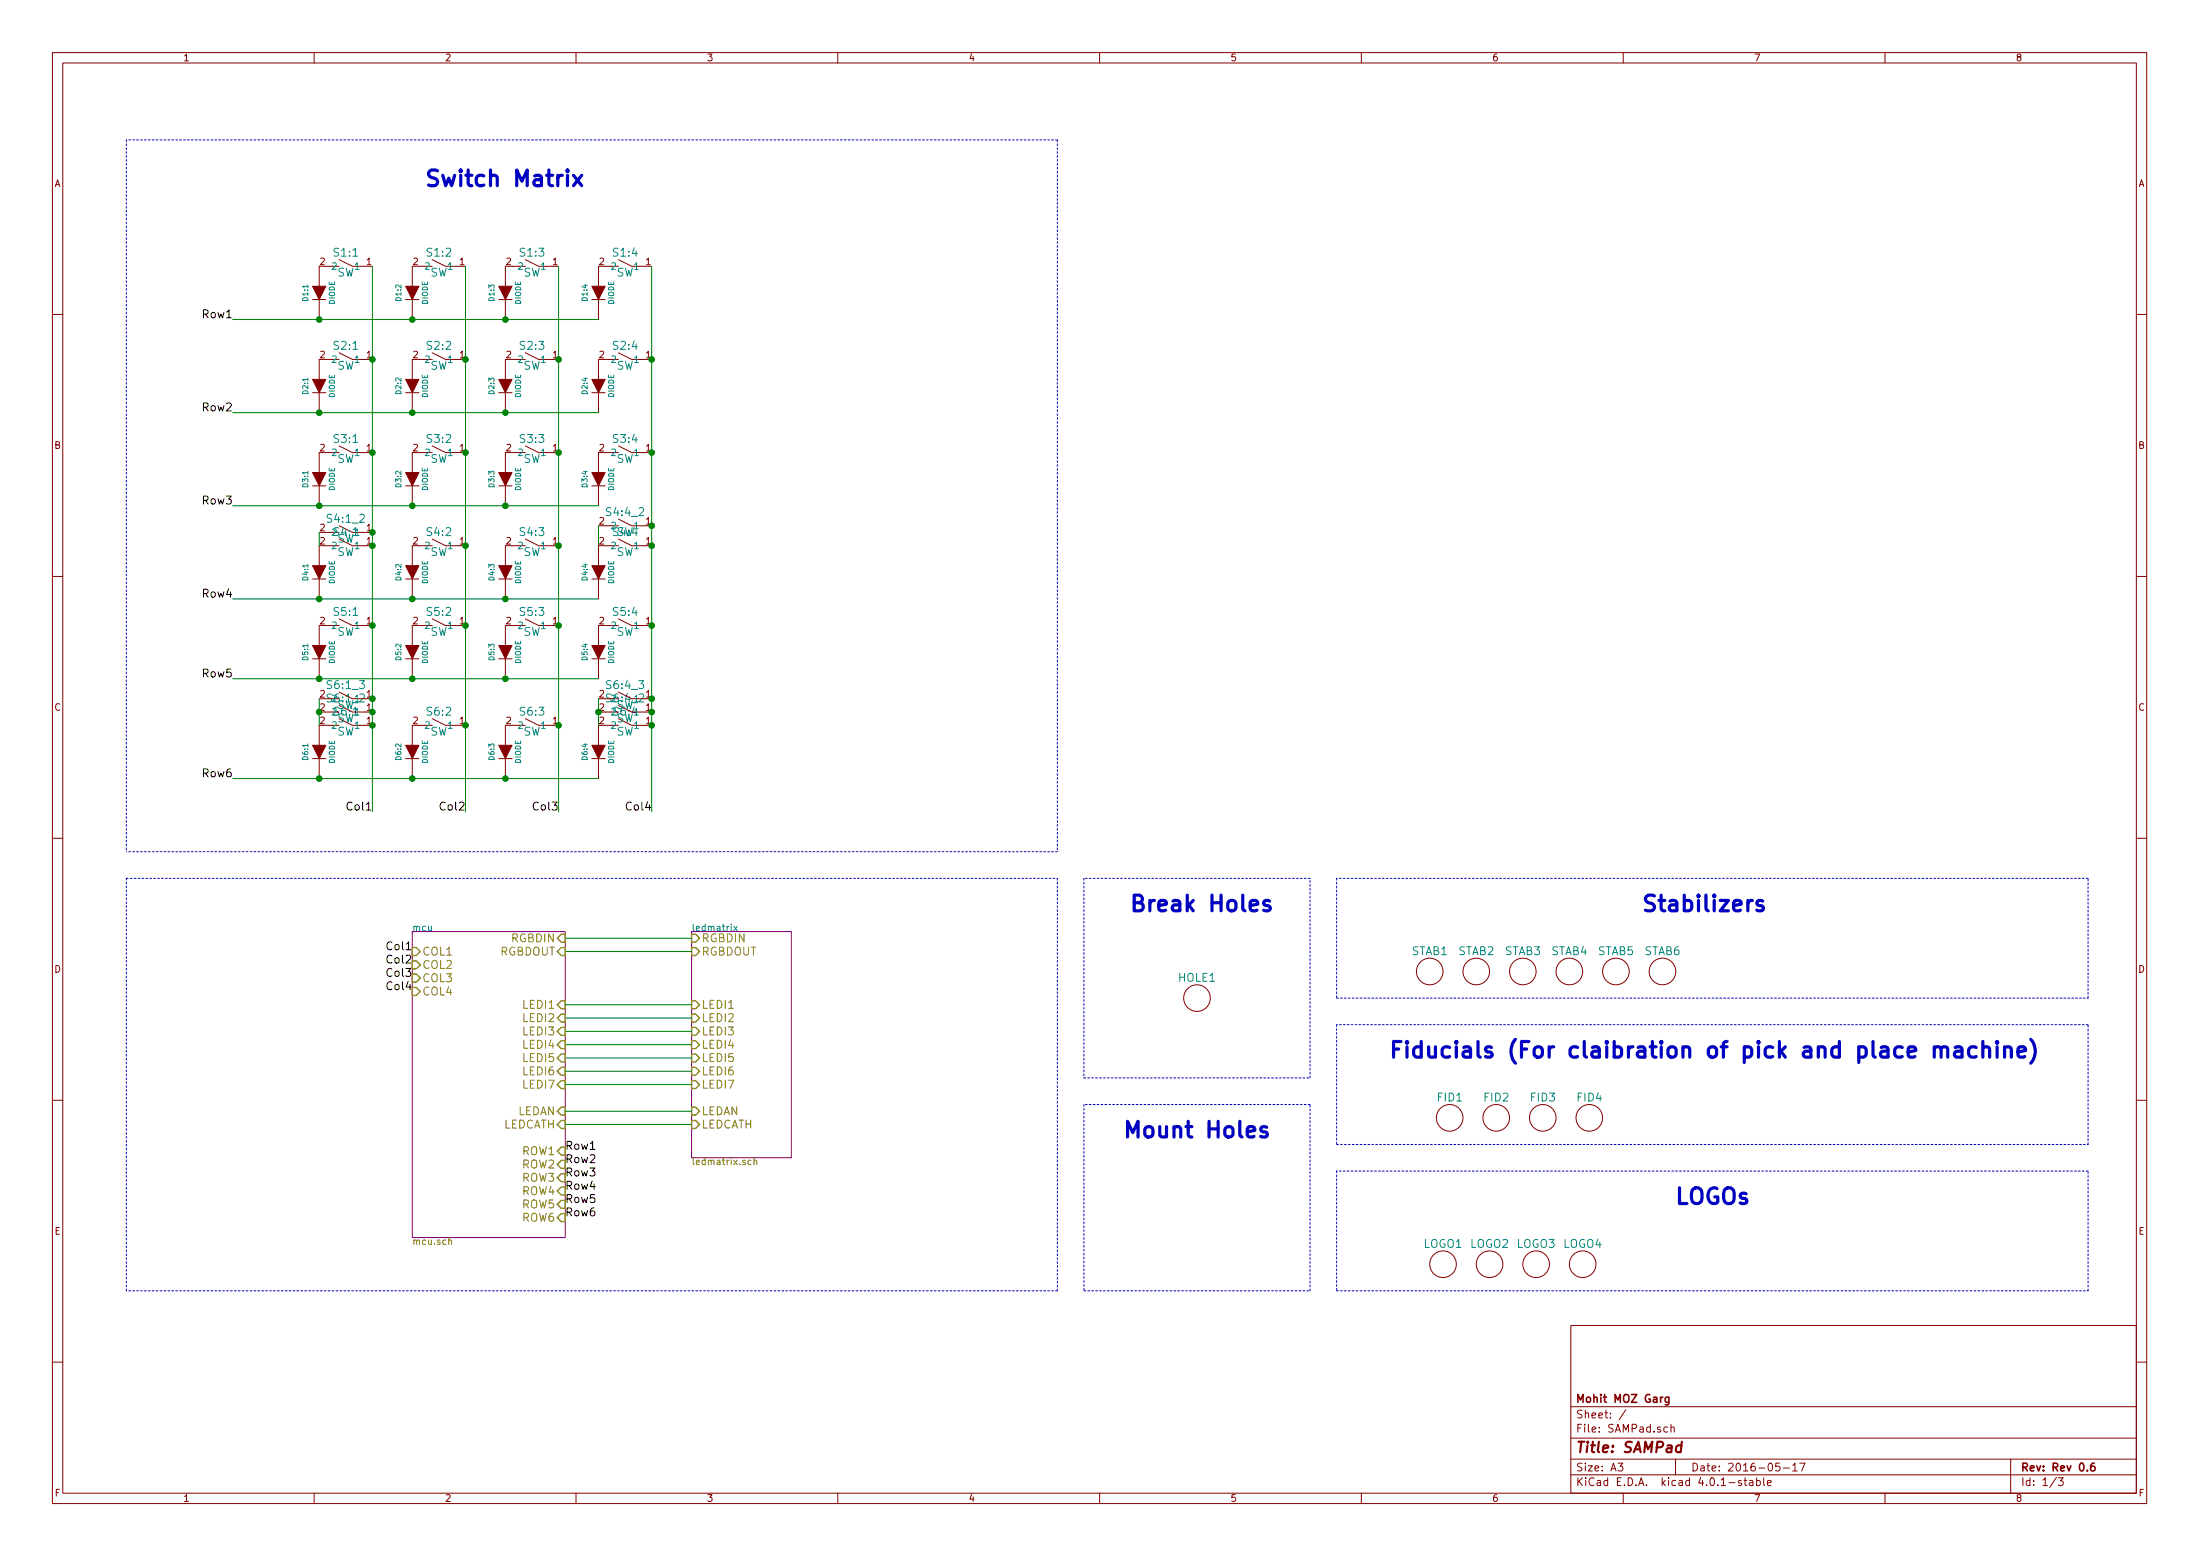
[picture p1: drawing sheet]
EESchema Schematic File Version 2
LIBS:SAMPad
LIBS:SAMPad-cache
EELAYER 25 0
EELAYER END
$Descr A3 16535 11693
encoding utf-8
Sheet 1 3
Title "SAMPad"
Date "2016-05-17"
Rev "Rev 0.6"
Comp "Mohit MOZ Garg"
Comment1 ""
Comment2 ""
Comment3 ""
Comment4 ""
$EndDescr
$Comp
L MISC HOLE1
U 1 1
P 9000 7500
F 0 "HOLE1" H 9000 7650 60  0000 C CNN
F 1 "MISC" H 9000 7350 60  0001 C CNN
F 2 "prettylib:FID" H 9000 7500 60  0001 C CNN
F 3 "" H 9000 7500 60  0000 C CNN
	1    9000 7500
	1    0    0    -1  
$EndComp
$Comp
L MISC STAB6
U 1 1
P 12500 7300
F 0 "STAB6" H 12500 7450 60  0000 C CNN
F 1 "MISC" H 12500 7150 60  0001 C CNN
F 2 "prettylib:MX_200" H 12500 7300 60  0001 C CNN
F 3 "" H 12500 7300 60  0000 C CNN
	1    12500 7300
	1    0    0    -1  
$EndComp
$Comp
L MISC STAB1
U 1 1
P 10750 7300
F 0 "STAB1" H 10750 7450 60  0000 C CNN
F 1 "MISC" H 10750 7150 60  0001 C CNN
F 2 "prettylib:MX_200" H 10750 7300 60  0001 C CNN
F 3 "" H 10750 7300 60  0000 C CNN
	1    10750 7300
	1    0    0    -1  
$EndComp
$Comp
L MISC STAB2
U 1 1
P 11100 7300
F 0 "STAB2" H 11100 7450 60  0000 C CNN
F 1 "MISC" H 11100 7150 60  0001 C CNN
F 2 "prettylib:MX_200" H 11100 7300 60  0001 C CNN
F 3 "" H 11100 7300 60  0000 C CNN
	1    11100 7300
	1    0    0    -1  
$EndComp
$Comp
L MISC STAB4
U 1 1
P 11800 7300
F 0 "STAB4" H 11800 7450 60  0000 C CNN
F 1 "MISC" H 11800 7150 60  0001 C CNN
F 2 "prettylib:MX_200" H 11800 7300 60  0001 C CNN
F 3 "" H 11800 7300 60  0000 C CNN
	1    11800 7300
	1    0    0    -1  
$EndComp
$Comp
L MISC STAB3
U 1 1
P 11450 7300
F 0 "STAB3" H 11450 7450 60  0000 C CNN
F 1 "MISC" H 11450 7150 60  0001 C CNN
F 2 "prettylib:MX_200" H 11450 7300 60  0001 C CNN
F 3 "" H 11450 7300 60  0000 C CNN
	1    11450 7300
	1    0    0    -1  
$EndComp
$Comp
L MISC STAB5
U 1 1
P 12150 7300
F 0 "STAB5" H 12150 7450 60  0000 C CNN
F 1 "MISC" H 12150 7150 60  0001 C CNN
F 2 "prettylib:MX_200" H 12150 7300 60  0001 C CNN
F 3 "" H 12150 7300 60  0000 C CNN
	1    12150 7300
	1    0    0    -1  
$EndComp
$Comp
L MISC FID1
U 1 1
P 10900 8400
F 0 "FID1" H 10900 8550 60  0000 C CNN
F 1 "MISC" H 10900 8250 60  0001 C CNN
F 2 "prettylib:FID" H 10900 8400 60  0001 C CNN
F 3 "" H 10900 8400 60  0000 C CNN
	1    10900 8400
	1    0    0    -1  
$EndComp
$Comp
L MISC FID2
U 1 1
P 11250 8400
F 0 "FID2" H 11250 8550 60  0000 C CNN
F 1 "MISC" H 11250 8250 60  0001 C CNN
F 2 "prettylib:FID" H 11250 8400 60  0001 C CNN
F 3 "" H 11250 8400 60  0000 C CNN
	1    11250 8400
	1    0    0    -1  
$EndComp
$Comp
L MISC FID3
U 1 1
P 11600 8400
F 0 "FID3" H 11600 8550 60  0000 C CNN
F 1 "MISC" H 11600 8250 60  0001 C CNN
F 2 "prettylib:FID" H 11600 8400 60  0001 C CNN
F 3 "" H 11600 8400 60  0000 C CNN
	1    11600 8400
	1    0    0    -1  
$EndComp
$Comp
L MISC FID4
U 1 1
P 11950 8400
F 0 "FID4" H 11950 8550 60  0000 C CNN
F 1 "MISC" H 11950 8250 60  0001 C CNN
F 2 "prettylib:FID" H 11950 8400 60  0001 C CNN
F 3 "" H 11950 8400 60  0000 C CNN
	1    11950 8400
	1    0    0    -1  
$EndComp
$Comp
L MISC LOGO1
U 1 1
P 10850 9500
F 0 "LOGO1" H 10850 9650 60  0000 C CNN
F 1 "MISC" H 10850 9350 60  0001 C CNN
F 2 "prettylib:SAMPad-Logo" H 10850 9500 60  0001 C CNN
F 3 "" H 10850 9500 60  0000 C CNN
	1    10850 9500
	1    0    0    -1  
$EndComp
$Comp
L MISC LOGO2
U 1 1
P 11200 9500
F 0 "LOGO2" H 11200 9650 60  0000 C CNN
F 1 "MISC" H 11200 9350 60  0001 C CNN
F 2 "prettylib:SAMPad-Logo" H 11200 9500 60  0001 C CNN
F 3 "" H 11200 9500 60  0000 C CNN
	1    11200 9500
	1    0    0    -1  
$EndComp
$Comp
L MISC LOGO3
U 1 1
P 11550 9500
F 0 "LOGO3" H 11550 9650 60  0000 C CNN
F 1 "MISC" H 11550 9350 60  0001 C CNN
F 2 "prettylib:OSHW" H 11550 9500 60  0001 C CNN
F 3 "" H 11550 9500 60  0000 C CNN
	1    11550 9500
	1    0    0    -1  
$EndComp
$Comp
L MISC LOGO4
U 1 1
P 11900 9500
F 0 "LOGO4" H 11900 9650 60  0000 C CNN
F 1 "MISC" H 11900 9350 60  0001 C CNN
F 2 "prettylib:OSHW" H 11900 9500 60  0001 C CNN
F 3 "" H 11900 9500 60  0000 C CNN
	1    11900 9500
	1    0    0    -1  
$EndComp
$Comp
L SW S5:1
U 1 1
P 2600 4700
F 0 "S5:1" H 2600 4800 60  0000 C CNN
F 1 "SW" H 2600 4650 60  0000 C CNN
F 2 "prettylib:MXALPS2" H 2600 4700 60  0001 C CNN
F 3 "~" H 2600 4700 60  0000 C CNN
F 4 "MX Alps or compatible switch" H -1600 1900 60  0001 C CNN "Description"
	1    2600 4700
	-1   0    0    -1  
$EndComp
$Comp
L SW S4:1_2
U 1 1
P 2600 4000
F 0 "S4:1_2" H 2600 4100 60  0000 C CNN
F 1 "SW" H 2600 3950 60  0000 C CNN
F 2 "prettylib:MXALPS2" H 2600 4000 60  0001 C CNN
F 3 "~" H 2600 4000 60  0000 C CNN
F 4 "MX Alps or compatible switch" H -2000 2000 60  0001 C CNN "Description"
	1    2600 4000
	-1   0    0    -1  
$EndComp
Text Label 2800 6100 2    60   ~ 0
Col1
Text Label 3500 6100 2    60   ~ 0
Col2
Text Label 4200 6100 2    60   ~ 0
Col3
Text Label 4900 6100 2    60   ~ 0
Col4
Text Label 1750 5100 2    60   ~ 0
Row5
Text Label 1750 4500 2    60   ~ 0
Row4
Text Label 1750 3800 2    60   ~ 0
Row3
Text Label 1750 3100 2    60   ~ 0
Row2
Text Label 1750 2400 2    60   ~ 0
Row1
$Comp
L DIODE D5:1
U 1 1
P 2400 4900
F 0 "D5:1" H 2400 5000 40  0000 C CNN
F 1 "DIODE" H 2400 4800 40  0000 C CNN
F 2 "prettylib:SOD123-DIODE" H 2400 4900 60  0001 C CNN
F 3 "~" H 2400 4900 60  0000 C CNN
F 4 "1N4148 SOD123 DIODE" H -1800 1650 60  0001 C CNN "Description"
F 5 "1N4148W-FDICT-ND" H -1800 1650 60  0001 C CNN "Product"
F 6 "http://www.digikey.com/product-detail/en/1N4148W-7-F/1N4148W-FDICT-ND/815280" H -1800 1650 60  0001 C CNN "URL"
	1    2400 4900
	0    -1   1    0   
$EndComp
$Comp
L DIODE D5:2
U 1 1
P 3100 4900
F 0 "D5:2" H 3100 5000 40  0000 C CNN
F 1 "DIODE" H 3100 4800 40  0000 C CNN
F 2 "prettylib:SOD123-DIODE" H 3100 4900 60  0001 C CNN
F 3 "~" H 3100 4900 60  0000 C CNN
F 4 "1N4148 SOD123 DIODE" H -400 1650 60  0001 C CNN "Description"
F 5 "1N4148W-FDICT-ND" H -400 1650 60  0001 C CNN "Product"
F 6 "http://www.digikey.com/product-detail/en/1N4148W-7-F/1N4148W-FDICT-ND/815280" H -400 1650 60  0001 C CNN "URL"
	1    3100 4900
	0    -1   1    0   
$EndComp
$Comp
L SW S5:2
U 1 1
P 3300 4700
F 0 "S5:2" H 3300 4800 60  0000 C CNN
F 1 "SW" H 3300 4650 60  0000 C CNN
F 2 "prettylib:MXALPS2" H 3300 4700 60  0001 C CNN
F 3 "~" H 3300 4700 60  0000 C CNN
F 4 "MX Alps or compatible switch" H -200 1450 60  0001 C CNN "Description"
	1    3300 4700
	-1   0    0    -1  
$EndComp
$Comp
L DIODE D5:3
U 1 1
P 3800 4900
F 0 "D5:3" H 3800 5000 40  0000 C CNN
F 1 "DIODE" H 3800 4800 40  0000 C CNN
F 2 "prettylib:SOD123-DIODE" H 3800 4900 60  0001 C CNN
F 3 "~" H 3800 4900 60  0000 C CNN
F 4 "1N4148 SOD123 DIODE" H 1000 1650 60  0001 C CNN "Description"
F 5 "1N4148W-FDICT-ND" H 1000 1650 60  0001 C CNN "Product"
F 6 "http://www.digikey.com/product-detail/en/1N4148W-7-F/1N4148W-FDICT-ND/815280" H 1000 1650 60  0001 C CNN "URL"
	1    3800 4900
	0    -1   1    0   
$EndComp
$Comp
L SW S5:3
U 1 1
P 4000 4700
F 0 "S5:3" H 4000 4800 60  0000 C CNN
F 1 "SW" H 4000 4650 60  0000 C CNN
F 2 "prettylib:MXALPS2" H 4000 4700 60  0001 C CNN
F 3 "~" H 4000 4700 60  0000 C CNN
F 4 "MX Alps or compatible switch" H 1200 1450 60  0001 C CNN "Description"
	1    4000 4700
	-1   0    0    -1  
$EndComp
$Comp
L DIODE D5:4
U 1 1
P 4500 4900
F 0 "D5:4" H 4500 5000 40  0000 C CNN
F 1 "DIODE" H 4500 4800 40  0000 C CNN
F 2 "prettylib:SOD123-DIODE" H 4500 4900 60  0001 C CNN
F 3 "~" H 4500 4900 60  0000 C CNN
F 4 "1N4148 SOD123 DIODE" H 2400 1650 60  0001 C CNN "Description"
F 5 "1N4148W-FDICT-ND" H 2400 1650 60  0001 C CNN "Product"
F 6 "http://www.digikey.com/product-detail/en/1N4148W-7-F/1N4148W-FDICT-ND/815280" H 2400 1650 60  0001 C CNN "URL"
	1    4500 4900
	0    -1   1    0   
$EndComp
$Comp
L SW S5:4
U 1 1
P 4700 4700
F 0 "S5:4" H 4700 4800 60  0000 C CNN
F 1 "SW" H 4700 4650 60  0000 C CNN
F 2 "prettylib:MXALPS2" H 4700 4700 60  0001 C CNN
F 3 "~" H 4700 4700 60  0000 C CNN
F 4 "MX Alps or compatible switch" H 2600 1450 60  0001 C CNN "Description"
	1    4700 4700
	-1   0    0    -1  
$EndComp
$Comp
L DIODE D4:1
U 1 1
P 2400 4300
F 0 "D4:1" H 2400 4400 40  0000 C CNN
F 1 "DIODE" H 2400 4200 40  0000 C CNN
F 2 "prettylib:SOD123-DIODE" H 2400 4300 60  0001 C CNN
F 3 "~" H 2400 4300 60  0000 C CNN
F 4 "1N4148 SOD123 DIODE" H -1800 2200 60  0001 C CNN "Description"
F 5 "1N4148W-FDICT-ND" H -1800 2200 60  0001 C CNN "Product"
F 6 "http://www.digikey.com/product-detail/en/1N4148W-7-F/1N4148W-FDICT-ND/815280" H -1800 2200 60  0001 C CNN "URL"
	1    2400 4300
	0    -1   1    0   
$EndComp
$Comp
L SW S4:1
U 1 1
P 2600 4100
F 0 "S4:1" H 2600 4200 60  0000 C CNN
F 1 "SW" H 2600 4050 60  0000 C CNN
F 2 "prettylib:MXALPS2" H 2600 4100 60  0001 C CNN
F 3 "~" H 2600 4100 60  0000 C CNN
F 4 "MX Alps or compatible switch" H -1600 2000 60  0001 C CNN "Description"
	1    2600 4100
	-1   0    0    -1  
$EndComp
$Comp
L DIODE D4:2
U 1 1
P 3100 4300
F 0 "D4:2" H 3100 4400 40  0000 C CNN
F 1 "DIODE" H 3100 4200 40  0000 C CNN
F 2 "prettylib:SOD123-DIODE" H 3100 4300 60  0001 C CNN
F 3 "~" H 3100 4300 60  0000 C CNN
F 4 "1N4148 SOD123 DIODE" H -400 2200 60  0001 C CNN "Description"
F 5 "1N4148W-FDICT-ND" H -400 2200 60  0001 C CNN "Product"
F 6 "http://www.digikey.com/product-detail/en/1N4148W-7-F/1N4148W-FDICT-ND/815280" H -400 2200 60  0001 C CNN "URL"
	1    3100 4300
	0    -1   1    0   
$EndComp
$Comp
L SW S4:2
U 1 1
P 3300 4100
F 0 "S4:2" H 3300 4200 60  0000 C CNN
F 1 "SW" H 3300 4050 60  0000 C CNN
F 2 "prettylib:MXALPS2" H 3300 4100 60  0001 C CNN
F 3 "~" H 3300 4100 60  0000 C CNN
F 4 "MX Alps or compatible switch" H -200 2000 60  0001 C CNN "Description"
	1    3300 4100
	-1   0    0    -1  
$EndComp
$Comp
L DIODE D4:3
U 1 1
P 3800 4300
F 0 "D4:3" H 3800 4400 40  0000 C CNN
F 1 "DIODE" H 3800 4200 40  0000 C CNN
F 2 "prettylib:SOD123-DIODE" H 3800 4300 60  0001 C CNN
F 3 "~" H 3800 4300 60  0000 C CNN
F 4 "1N4148 SOD123 DIODE" H 1000 2200 60  0001 C CNN "Description"
F 5 "1N4148W-FDICT-ND" H 1000 2200 60  0001 C CNN "Product"
F 6 "http://www.digikey.com/product-detail/en/1N4148W-7-F/1N4148W-FDICT-ND/815280" H 1000 2200 60  0001 C CNN "URL"
	1    3800 4300
	0    -1   1    0   
$EndComp
$Comp
L SW S4:3
U 1 1
P 4000 4100
F 0 "S4:3" H 4000 4200 60  0000 C CNN
F 1 "SW" H 4000 4050 60  0000 C CNN
F 2 "prettylib:MXALPS2" H 4000 4100 60  0001 C CNN
F 3 "~" H 4000 4100 60  0000 C CNN
F 4 "MX Alps or compatible switch" H 1200 2000 60  0001 C CNN "Description"
	1    4000 4100
	-1   0    0    -1  
$EndComp
$Comp
L SW S4:4
U 1 1
P 4700 4100
F 0 "S4:4" H 4700 4200 60  0000 C CNN
F 1 "SW" H 4700 4050 60  0000 C CNN
F 2 "prettylib:MXALPS2" H 4700 4100 60  0001 C CNN
F 3 "~" H 4700 4100 60  0000 C CNN
F 4 "MX Alps or compatible switch" H 2600 2000 60  0001 C CNN "Description"
	1    4700 4100
	-1   0    0    -1  
$EndComp
$Comp
L DIODE D3:1
U 1 1
P 2400 3600
F 0 "D3:1" H 2400 3700 40  0000 C CNN
F 1 "DIODE" H 2400 3500 40  0000 C CNN
F 2 "prettylib:SOD123-DIODE" H 2400 3600 60  0001 C CNN
F 3 "~" H 2400 3600 60  0000 C CNN
F 4 "1N4148 SOD123 DIODE" H -1800 2200 60  0001 C CNN "Description"
F 5 "1N4148W-FDICT-ND" H -1800 2200 60  0001 C CNN "Product"
F 6 "http://www.digikey.com/product-detail/en/1N4148W-7-F/1N4148W-FDICT-ND/815280" H -1800 2200 60  0001 C CNN "URL"
	1    2400 3600
	0    -1   1    0   
$EndComp
$Comp
L SW S3:1
U 1 1
P 2600 3400
F 0 "S3:1" H 2600 3500 60  0000 C CNN
F 1 "SW" H 2600 3350 60  0000 C CNN
F 2 "prettylib:MXALPS2" H 2600 3400 60  0001 C CNN
F 3 "~" H 2600 3400 60  0000 C CNN
F 4 "MX Alps or compatible switch" H -1600 2000 60  0001 C CNN "Description"
	1    2600 3400
	-1   0    0    -1  
$EndComp
$Comp
L DIODE D3:2
U 1 1
P 3100 3600
F 0 "D3:2" H 3100 3700 40  0000 C CNN
F 1 "DIODE" H 3100 3500 40  0000 C CNN
F 2 "prettylib:SOD123-DIODE" H 3100 3600 60  0001 C CNN
F 3 "~" H 3100 3600 60  0000 C CNN
F 4 "1N4148 SOD123 DIODE" H -400 2200 60  0001 C CNN "Description"
F 5 "1N4148W-FDICT-ND" H -400 2200 60  0001 C CNN "Product"
F 6 "http://www.digikey.com/product-detail/en/1N4148W-7-F/1N4148W-FDICT-ND/815280" H -400 2200 60  0001 C CNN "URL"
	1    3100 3600
	0    -1   1    0   
$EndComp
$Comp
L SW S3:2
U 1 1
P 3300 3400
F 0 "S3:2" H 3300 3500 60  0000 C CNN
F 1 "SW" H 3300 3350 60  0000 C CNN
F 2 "prettylib:MXALPS2" H 3300 3400 60  0001 C CNN
F 3 "~" H 3300 3400 60  0000 C CNN
F 4 "MX Alps or compatible switch" H -200 2000 60  0001 C CNN "Description"
	1    3300 3400
	-1   0    0    -1  
$EndComp
$Comp
L DIODE D3:3
U 1 1
P 3800 3600
F 0 "D3:3" H 3800 3700 40  0000 C CNN
F 1 "DIODE" H 3800 3500 40  0000 C CNN
F 2 "prettylib:SOD123-DIODE" H 3800 3600 60  0001 C CNN
F 3 "~" H 3800 3600 60  0000 C CNN
F 4 "1N4148 SOD123 DIODE" H 1000 2200 60  0001 C CNN "Description"
F 5 "1N4148W-FDICT-ND" H 1000 2200 60  0001 C CNN "Product"
F 6 "http://www.digikey.com/product-detail/en/1N4148W-7-F/1N4148W-FDICT-ND/815280" H 1000 2200 60  0001 C CNN "URL"
	1    3800 3600
	0    -1   1    0   
$EndComp
$Comp
L SW S3:3
U 1 1
P 4000 3400
F 0 "S3:3" H 4000 3500 60  0000 C CNN
F 1 "SW" H 4000 3350 60  0000 C CNN
F 2 "prettylib:MXALPS2" H 4000 3400 60  0001 C CNN
F 3 "~" H 4000 3400 60  0000 C CNN
F 4 "MX Alps or compatible switch" H 1200 2000 60  0001 C CNN "Description"
	1    4000 3400
	-1   0    0    -1  
$EndComp
$Comp
L DIODE D3:4
U 1 1
P 4500 3600
F 0 "D3:4" H 4500 3700 40  0000 C CNN
F 1 "DIODE" H 4500 3500 40  0000 C CNN
F 2 "prettylib:SOD123-DIODE" H 4500 3600 60  0001 C CNN
F 3 "~" H 4500 3600 60  0000 C CNN
F 4 "1N4148 SOD123 DIODE" H 2400 2200 60  0001 C CNN "Description"
F 5 "1N4148W-FDICT-ND" H 2400 2200 60  0001 C CNN "Product"
F 6 "http://www.digikey.com/product-detail/en/1N4148W-7-F/1N4148W-FDICT-ND/815280" H 2400 2200 60  0001 C CNN "URL"
	1    4500 3600
	0    -1   1    0   
$EndComp
$Comp
L SW S3:4
U 1 1
P 4700 3400
F 0 "S3:4" H 4700 3500 60  0000 C CNN
F 1 "SW" H 4700 3350 60  0000 C CNN
F 2 "prettylib:MXALPS2" H 4700 3400 60  0001 C CNN
F 3 "~" H 4700 3400 60  0000 C CNN
F 4 "MX Alps or compatible switch" H 2600 2000 60  0001 C CNN "Description"
	1    4700 3400
	-1   0    0    -1  
$EndComp
$Comp
L DIODE D2:1
U 1 1
P 2400 2900
F 0 "D2:1" H 2400 3000 40  0000 C CNN
F 1 "DIODE" H 2400 2800 40  0000 C CNN
F 2 "prettylib:SOD123-DIODE" H 2400 2900 60  0001 C CNN
F 3 "~" H 2400 2900 60  0000 C CNN
F 4 "1N4148 SOD123 DIODE" H -1800 2200 60  0001 C CNN "Description"
F 5 "1N4148W-FDICT-ND" H -1800 2200 60  0001 C CNN "Product"
F 6 "http://www.digikey.com/product-detail/en/1N4148W-7-F/1N4148W-FDICT-ND/815280" H -1800 2200 60  0001 C CNN "URL"
	1    2400 2900
	0    -1   1    0   
$EndComp
$Comp
L SW S2:1
U 1 1
P 2600 2700
F 0 "S2:1" H 2600 2800 60  0000 C CNN
F 1 "SW" H 2600 2650 60  0000 C CNN
F 2 "prettylib:MXALPS2" H 2600 2700 60  0001 C CNN
F 3 "~" H 2600 2700 60  0000 C CNN
F 4 "MX Alps or compatible switch" H -1600 2000 60  0001 C CNN "Description"
	1    2600 2700
	-1   0    0    -1  
$EndComp
$Comp
L DIODE D2:2
U 1 1
P 3100 2900
F 0 "D2:2" H 3100 3000 40  0000 C CNN
F 1 "DIODE" H 3100 2800 40  0000 C CNN
F 2 "prettylib:SOD123-DIODE" H 3100 2900 60  0001 C CNN
F 3 "~" H 3100 2900 60  0000 C CNN
F 4 "1N4148 SOD123 DIODE" H -400 2200 60  0001 C CNN "Description"
F 5 "1N4148W-FDICT-ND" H -400 2200 60  0001 C CNN "Product"
F 6 "http://www.digikey.com/product-detail/en/1N4148W-7-F/1N4148W-FDICT-ND/815280" H -400 2200 60  0001 C CNN "URL"
	1    3100 2900
	0    -1   1    0   
$EndComp
$Comp
L SW S2:2
U 1 1
P 3300 2700
F 0 "S2:2" H 3300 2800 60  0000 C CNN
F 1 "SW" H 3300 2650 60  0000 C CNN
F 2 "prettylib:MXALPS2" H 3300 2700 60  0001 C CNN
F 3 "~" H 3300 2700 60  0000 C CNN
F 4 "MX Alps or compatible switch" H -200 2000 60  0001 C CNN "Description"
	1    3300 2700
	-1   0    0    -1  
$EndComp
$Comp
L DIODE D2:3
U 1 1
P 3800 2900
F 0 "D2:3" H 3800 3000 40  0000 C CNN
F 1 "DIODE" H 3800 2800 40  0000 C CNN
F 2 "prettylib:SOD123-DIODE" H 3800 2900 60  0001 C CNN
F 3 "~" H 3800 2900 60  0000 C CNN
F 4 "1N4148 SOD123 DIODE" H 1000 2200 60  0001 C CNN "Description"
F 5 "1N4148W-FDICT-ND" H 1000 2200 60  0001 C CNN "Product"
F 6 "http://www.digikey.com/product-detail/en/1N4148W-7-F/1N4148W-FDICT-ND/815280" H 1000 2200 60  0001 C CNN "URL"
	1    3800 2900
	0    -1   1    0   
$EndComp
$Comp
L SW S2:3
U 1 1
P 4000 2700
F 0 "S2:3" H 4000 2800 60  0000 C CNN
F 1 "SW" H 4000 2650 60  0000 C CNN
F 2 "prettylib:MXALPS2" H 4000 2700 60  0001 C CNN
F 3 "~" H 4000 2700 60  0000 C CNN
F 4 "MX Alps or compatible switch" H 1200 2000 60  0001 C CNN "Description"
	1    4000 2700
	-1   0    0    -1  
$EndComp
$Comp
L DIODE D2:4
U 1 1
P 4500 2900
F 0 "D2:4" H 4500 3000 40  0000 C CNN
F 1 "DIODE" H 4500 2800 40  0000 C CNN
F 2 "prettylib:SOD123-DIODE" H 4500 2900 60  0001 C CNN
F 3 "~" H 4500 2900 60  0000 C CNN
F 4 "1N4148 SOD123 DIODE" H 2400 2200 60  0001 C CNN "Description"
F 5 "1N4148W-FDICT-ND" H 2400 2200 60  0001 C CNN "Product"
F 6 "http://www.digikey.com/product-detail/en/1N4148W-7-F/1N4148W-FDICT-ND/815280" H 2400 2200 60  0001 C CNN "URL"
	1    4500 2900
	0    -1   1    0   
$EndComp
$Comp
L SW S2:4
U 1 1
P 4700 2700
F 0 "S2:4" H 4700 2800 60  0000 C CNN
F 1 "SW" H 4700 2650 60  0000 C CNN
F 2 "prettylib:MXALPS2" H 4700 2700 60  0001 C CNN
F 3 "~" H 4700 2700 60  0000 C CNN
F 4 "MX Alps or compatible switch" H 2600 2000 60  0001 C CNN "Description"
	1    4700 2700
	-1   0    0    -1  
$EndComp
$Comp
L DIODE D1:1
U 1 1
P 2400 2200
F 0 "D1:1" H 2400 2300 40  0000 C CNN
F 1 "DIODE" H 2400 2100 40  0000 C CNN
F 2 "prettylib:SOD123-DIODE" H 2400 2200 60  0001 C CNN
F 3 "~" H 2400 2200 60  0000 C CNN
F 4 "1N4148 SOD123 DIODE" H -1800 2200 60  0001 C CNN "Description"
F 5 "1N4148W-FDICT-ND" H -1800 2200 60  0001 C CNN "Product"
F 6 "http://www.digikey.com/product-detail/en/1N4148W-7-F/1N4148W-FDICT-ND/815280" H -1800 2200 60  0001 C CNN "URL"
	1    2400 2200
	0    -1   1    0   
$EndComp
$Comp
L SW S1:1
U 1 1
P 2600 2000
F 0 "S1:1" H 2600 2100 60  0000 C CNN
F 1 "SW" H 2600 1950 60  0000 C CNN
F 2 "prettylib:MXALPS2" H 2600 2000 60  0001 C CNN
F 3 "~" H 2600 2000 60  0000 C CNN
F 4 "MX Alps or compatible switch" H -1600 2000 60  0001 C CNN "Description"
	1    2600 2000
	-1   0    0    -1  
$EndComp
$Comp
L DIODE D1:2
U 1 1
P 3100 2200
F 0 "D1:2" H 3100 2300 40  0000 C CNN
F 1 "DIODE" H 3100 2100 40  0000 C CNN
F 2 "prettylib:SOD123-DIODE" H 3100 2200 60  0001 C CNN
F 3 "~" H 3100 2200 60  0000 C CNN
F 4 "1N4148 SOD123 DIODE" H -400 2200 60  0001 C CNN "Description"
F 5 "1N4148W-FDICT-ND" H -400 2200 60  0001 C CNN "Product"
F 6 "http://www.digikey.com/product-detail/en/1N4148W-7-F/1N4148W-FDICT-ND/815280" H -400 2200 60  0001 C CNN "URL"
	1    3100 2200
	0    -1   1    0   
$EndComp
$Comp
L SW S1:2
U 1 1
P 3300 2000
F 0 "S1:2" H 3300 2100 60  0000 C CNN
F 1 "SW" H 3300 1950 60  0000 C CNN
F 2 "prettylib:MXALPS2" H 3300 2000 60  0001 C CNN
F 3 "~" H 3300 2000 60  0000 C CNN
F 4 "MX Alps or compatible switch" H -200 2000 60  0001 C CNN "Description"
	1    3300 2000
	-1   0    0    -1  
$EndComp
$Comp
L DIODE D1:3
U 1 1
P 3800 2200
F 0 "D1:3" H 3800 2300 40  0000 C CNN
F 1 "DIODE" H 3800 2100 40  0000 C CNN
F 2 "prettylib:SOD123-DIODE" H 3800 2200 60  0001 C CNN
F 3 "~" H 3800 2200 60  0000 C CNN
F 4 "1N4148 SOD123 DIODE" H 1000 2200 60  0001 C CNN "Description"
F 5 "1N4148W-FDICT-ND" H 1000 2200 60  0001 C CNN "Product"
F 6 "http://www.digikey.com/product-detail/en/1N4148W-7-F/1N4148W-FDICT-ND/815280" H 1000 2200 60  0001 C CNN "URL"
	1    3800 2200
	0    -1   1    0   
$EndComp
$Comp
L SW S1:3
U 1 1
P 4000 2000
F 0 "S1:3" H 4000 2100 60  0000 C CNN
F 1 "SW" H 4000 1950 60  0000 C CNN
F 2 "prettylib:MXALPS2" H 4000 2000 60  0001 C CNN
F 3 "~" H 4000 2000 60  0000 C CNN
F 4 "MX Alps or compatible switch" H 1200 2000 60  0001 C CNN "Description"
	1    4000 2000
	-1   0    0    -1  
$EndComp
$Comp
L DIODE D1:4
U 1 1
P 4500 2200
F 0 "D1:4" H 4500 2300 40  0000 C CNN
F 1 "DIODE" H 4500 2100 40  0000 C CNN
F 2 "prettylib:SOD123-DIODE" H 4500 2200 60  0001 C CNN
F 3 "~" H 4500 2200 60  0000 C CNN
F 4 "1N4148 SOD123 DIODE" H 2400 2200 60  0001 C CNN "Description"
F 5 "1N4148W-FDICT-ND" H 2400 2200 60  0001 C CNN "Product"
F 6 "http://www.digikey.com/product-detail/en/1N4148W-7-F/1N4148W-FDICT-ND/815280" H 2400 2200 60  0001 C CNN "URL"
	1    4500 2200
	0    -1   1    0   
$EndComp
$Comp
L SW S1:4
U 1 1
P 4700 2000
F 0 "S1:4" H 4700 2100 60  0000 C CNN
F 1 "SW" H 4700 1950 60  0000 C CNN
F 2 "prettylib:MXALPS2" H 4700 2000 60  0001 C CNN
F 3 "~" H 4700 2000 60  0000 C CNN
F 4 "MX Alps or compatible switch" H 2600 2000 60  0001 C CNN "Description"
	1    4700 2000
	-1   0    0    -1  
$EndComp
Text Label 4250 9050 0    60   ~ 0
Row5
Text Label 4250 8950 0    60   ~ 0
Row4
Text Label 4250 8850 0    60   ~ 0
Row3
Text Label 4250 8750 0    60   ~ 0
Row2
Text Label 4250 8650 0    60   ~ 0
Row1
Text Label 3100 7150 2    60   ~ 0
Col1
Text Label 3100 7250 2    60   ~ 0
Col2
Text Label 3100 7350 2    60   ~ 0
Col3
Text Label 3100 7450 2    60   ~ 0
Col4
$Sheet
S 5200 7000 750  1700
U 54B2C0DD
F0 "ledmatrix" 50
F1 "ledmatrix.sch" 50
F2 "LEDI1" I L 5200 7550 60 
F3 "LEDI2" I L 5200 7650 60 
F4 "LEDI3" I L 5200 7750 60 
F5 "LEDI4" I L 5200 7850 60 
F6 "RGBDIN" I L 5200 7050 60 
F7 "RGBDOUT" I L 5200 7150 60 
F8 "LEDI5" I L 5200 7950 60 
F9 "LEDCATH" I L 5200 8450 60 
F10 "LEDAN" I L 5200 8350 60 
F11 "LEDI6" I L 5200 8050 60 
F12 "LEDI7" I L 5200 8150 60 
$EndSheet
Text Notes 3200 1400 0    118  ~ 24
Switch Matrix
Text Notes 12350 6850 0    118  ~ 24
Stabilizers
Text Notes 10450 7950 0    118  ~ 24
Fiducials (For claibration of pick and place machine)
Text Notes 12600 9050 0    118  ~ 24
LOGOs
Wire Wire Line
	4250 7750 5200 7750
Wire Wire Line
	4250 7650 5200 7650
Wire Wire Line
	4250 7150 5200 7150
Wire Wire Line
	4250 7050 5200 7050
Connection ~ 3500 4700
Connection ~ 2800 4000
Connection ~ 2800 4100
Connection ~ 2800 2700
Connection ~ 2800 3400
Connection ~ 3500 4100
Connection ~ 4200 4100
Connection ~ 3500 3400
Connection ~ 3500 2700
Connection ~ 4200 2700
Connection ~ 4200 3400
Connection ~ 4900 4100
Connection ~ 4900 3400
Connection ~ 4900 2700
Connection ~ 2400 5100
Connection ~ 3100 5100
Connection ~ 3800 5100
Connection ~ 4900 4700
Connection ~ 3800 4500
Connection ~ 3100 4500
Connection ~ 2400 4500
Connection ~ 2400 3800
Connection ~ 3100 3800
Connection ~ 3800 3800
Connection ~ 3800 3100
Connection ~ 3100 3100
Connection ~ 2400 3100
Connection ~ 2400 2400
Connection ~ 3100 2400
Connection ~ 3800 2400
Wire Wire Line
	2800 2000 2800 6100
Wire Wire Line
	3500 2000 3500 6100
Wire Wire Line
	4200 2000 4200 6100
Wire Wire Line
	4900 2000 4900 6100
Wire Wire Line
	5200 7850 4250 7850
Wire Wire Line
	4250 7950 5200 7950
Wire Notes Line
	7950 1050 950  1050
Wire Notes Line
	950  1050 950  6400
Wire Notes Line
	7950 1050 7950 6400
Wire Notes Line
	7950 6400 950  6400
Wire Notes Line
	15700 6600 10050 6600
Wire Notes Line
	10050 7500 15700 7500
Wire Notes Line
	10050 6600 10050 7500
Wire Notes Line
	15700 7500 15700 6600
Wire Notes Line
	15700 7700 10050 7700
Wire Notes Line
	10050 8600 15700 8600
Wire Notes Line
	10050 7700 10050 8600
Wire Notes Line
	15700 8600 15700 7700
Wire Notes Line
	15700 8800 10050 8800
Wire Notes Line
	10050 9700 15700 9700
Wire Notes Line
	10050 8800 10050 9700
Wire Notes Line
	15700 9700 15700 8800
Wire Notes Line
	9850 6600 8150 6600
Wire Notes Line
	8150 6600 8150 8100
Wire Notes Line
	8150 8100 9850 8100
Wire Notes Line
	9850 8100 9850 6600
Text Notes 8500 6850 0    118  ~ 24
Break Holes
Wire Notes Line
	9850 9700 9850 8300
Wire Notes Line
	9850 8300 8150 8300
Wire Notes Line
	8150 8300 8150 9700
Wire Notes Line
	8150 9700 9850 9700
Text Notes 8450 8550 0    118  ~ 24
Mount Holes
Wire Notes Line
	950  6600 7950 6600
Wire Notes Line
	7950 6600 7950 9700
Wire Notes Line
	7950 9700 950  9700
Wire Notes Line
	950  9700 950  6600
$Sheet
S 3100 7000 1150 2300
U 549878F0
F0 "mcu" 50
F1 "mcu.sch" 50
F2 "ROW5" I R 4250 9050 60 
F3 "ROW1" I R 4250 8650 60 
F4 "ROW2" I R 4250 8750 60 
F5 "ROW3" I R 4250 8850 60 
F6 "ROW4" I R 4250 8950 60 
F7 "LEDI1" I R 4250 7550 60 
F8 "LEDI2" I R 4250 7650 60 
F9 "LEDI3" I R 4250 7750 60 
F10 "LEDI4" I R 4250 7850 60 
F11 "COL1" I L 3100 7150 60 
F12 "COL2" I L 3100 7250 60 
F13 "COL3" I L 3100 7350 60 
F14 "COL4" I L 3100 7450 60 
F15 "LEDI5" I R 4250 7950 60 
F16 "LEDAN" I R 4250 8350 60 
F17 "LEDCATH" I R 4250 8450 60 
F18 "RGBDOUT" I R 4250 7150 60 
F19 "RGBDIN" I R 4250 7050 60 
F20 "LEDI6" I R 4250 8050 60 
F21 "ROW6" I R 4250 9150 60 
F22 "LEDI7" I R 4250 8150 60 
$EndSheet
Wire Wire Line
	4250 8350 5200 8350
Wire Wire Line
	5200 8450 4250 8450
Wire Wire Line
	5200 7550 4250 7550
Wire Wire Line
	4250 8050 5200 8050
Wire Wire Line
	4500 2400 1750 2400
Wire Wire Line
	4500 3100 1750 3100
Wire Wire Line
	4500 3800 1750 3800
Wire Wire Line
	2400 4000 2400 4100
$Comp
L SW S4:4_2
U 1 1
P 4700 3950
F 0 "S4:4_2" H 4700 4050 60  0000 C CNN
F 1 "SW" H 4700 3900 60  0000 C CNN
F 2 "prettylib:MXALPS2" H 4700 3950 60  0001 C CNN
F 3 "~" H 4700 3950 60  0000 C CNN
F 4 "MX Alps or compatible switch" H 2600 1850 60  0001 C CNN "Description"
	1    4700 3950
	-1   0    0    -1  
$EndComp
Wire Wire Line
	4500 3950 4500 4100
Connection ~ 4900 3950
$Comp
L DIODE D4:4
U 1 1
P 4500 4300
F 0 "D4:4" H 4500 4400 40  0000 C CNN
F 1 "DIODE" H 4500 4200 40  0000 C CNN
F 2 "prettylib:SOD123-DIODE" H 4500 4300 60  0001 C CNN
F 3 "~" H 4500 4300 60  0000 C CNN
F 4 "1N4148 SOD123 DIODE" H 2400 2200 60  0001 C CNN "Description"
F 5 "1N4148W-FDICT-ND" H 2400 2200 60  0001 C CNN "Product"
F 6 "http://www.digikey.com/product-detail/en/1N4148W-7-F/1N4148W-FDICT-ND/815280" H 2400 2200 60  0001 C CNN "URL"
	1    4500 4300
	0    -1   1    0   
$EndComp
Wire Wire Line
	4500 4500 1750 4500
Connection ~ 2800 4700
Wire Wire Line
	4500 5100 1750 5100
$Comp
L SW S6:1
U 1 1
P 2600 5450
F 0 "S6:1" H 2600 5550 60  0000 C CNN
F 1 "SW" H 2600 5400 60  0000 C CNN
F 2 "prettylib:MXALPS2" H 2600 5450 60  0001 C CNN
F 3 "~" H 2600 5450 60  0000 C CNN
F 4 "MX Alps or compatible switch" H -1600 2650 60  0001 C CNN "Description"
	1    2600 5450
	-1   0    0    -1  
$EndComp
$Comp
L DIODE D6:1
U 1 1
P 2400 5650
F 0 "D6:1" H 2400 5750 40  0000 C CNN
F 1 "DIODE" H 2400 5550 40  0000 C CNN
F 2 "prettylib:SOD123-DIODE" H 2400 5650 60  0001 C CNN
F 3 "~" H 2400 5650 60  0000 C CNN
F 4 "1N4148 SOD123 DIODE" H -1800 2400 60  0001 C CNN "Description"
F 5 "1N4148W-FDICT-ND" H -1800 2400 60  0001 C CNN "Product"
F 6 "http://www.digikey.com/product-detail/en/1N4148W-7-F/1N4148W-FDICT-ND/815280" H -1800 2400 60  0001 C CNN "URL"
	1    2400 5650
	0    -1   1    0   
$EndComp
Connection ~ 2400 5850
Wire Wire Line
	4500 5850 1750 5850
Text Label 1750 5850 2    60   ~ 0
Row6
$Comp
L SW S6:2
U 1 1
P 3300 5450
F 0 "S6:2" H 3300 5550 60  0000 C CNN
F 1 "SW" H 3300 5400 60  0000 C CNN
F 2 "prettylib:MXALPS2" H 3300 5450 60  0001 C CNN
F 3 "~" H 3300 5450 60  0000 C CNN
F 4 "MX Alps or compatible switch" H -900 2650 60  0001 C CNN "Description"
	1    3300 5450
	-1   0    0    -1  
$EndComp
$Comp
L DIODE D6:2
U 1 1
P 3100 5650
F 0 "D6:2" H 3100 5750 40  0000 C CNN
F 1 "DIODE" H 3100 5550 40  0000 C CNN
F 2 "prettylib:SOD123-DIODE" H 3100 5650 60  0001 C CNN
F 3 "~" H 3100 5650 60  0000 C CNN
F 4 "1N4148 SOD123 DIODE" H -1100 2400 60  0001 C CNN "Description"
F 5 "1N4148W-FDICT-ND" H -1100 2400 60  0001 C CNN "Product"
F 6 "http://www.digikey.com/product-detail/en/1N4148W-7-F/1N4148W-FDICT-ND/815280" H -1100 2400 60  0001 C CNN "URL"
	1    3100 5650
	0    -1   1    0   
$EndComp
$Comp
L SW S6:3
U 1 1
P 4000 5450
F 0 "S6:3" H 4000 5550 60  0000 C CNN
F 1 "SW" H 4000 5400 60  0000 C CNN
F 2 "prettylib:MXALPS2" H 4000 5450 60  0001 C CNN
F 3 "~" H 4000 5450 60  0000 C CNN
F 4 "MX Alps or compatible switch" H -200 2650 60  0001 C CNN "Description"
	1    4000 5450
	-1   0    0    -1  
$EndComp
$Comp
L DIODE D6:3
U 1 1
P 3800 5650
F 0 "D6:3" H 3800 5750 40  0000 C CNN
F 1 "DIODE" H 3800 5550 40  0000 C CNN
F 2 "prettylib:SOD123-DIODE" H 3800 5650 60  0001 C CNN
F 3 "~" H 3800 5650 60  0000 C CNN
F 4 "1N4148 SOD123 DIODE" H -400 2400 60  0001 C CNN "Description"
F 5 "1N4148W-FDICT-ND" H -400 2400 60  0001 C CNN "Product"
F 6 "http://www.digikey.com/product-detail/en/1N4148W-7-F/1N4148W-FDICT-ND/815280" H -400 2400 60  0001 C CNN "URL"
	1    3800 5650
	0    -1   1    0   
$EndComp
$Comp
L SW S6:4
U 1 1
P 4700 5450
F 0 "S6:4" H 4700 5550 60  0000 C CNN
F 1 "SW" H 4700 5400 60  0000 C CNN
F 2 "prettylib:MXALPS2" H 4700 5450 60  0001 C CNN
F 3 "~" H 4700 5450 60  0000 C CNN
F 4 "MX Alps or compatible switch" H 500 2650 60  0001 C CNN "Description"
	1    4700 5450
	-1   0    0    -1  
$EndComp
$Comp
L DIODE D6:4
U 1 1
P 4500 5650
F 0 "D6:4" H 4500 5750 40  0000 C CNN
F 1 "DIODE" H 4500 5550 40  0000 C CNN
F 2 "prettylib:SOD123-DIODE" H 4500 5650 60  0001 C CNN
F 3 "~" H 4500 5650 60  0000 C CNN
F 4 "1N4148 SOD123 DIODE" H 300 2400 60  0001 C CNN "Description"
F 5 "1N4148W-FDICT-ND" H 300 2400 60  0001 C CNN "Product"
F 6 "http://www.digikey.com/product-detail/en/1N4148W-7-F/1N4148W-FDICT-ND/815280" H 300 2400 60  0001 C CNN "URL"
	1    4500 5650
	0    -1   1    0   
$EndComp
$Comp
L SW S6:1_2
U 1 1
P 2600 5350
F 0 "S6:1_2" H 2600 5450 60  0000 C CNN
F 1 "SW" H 2600 5300 60  0000 C CNN
F 2 "prettylib:MXALPS2" H 2600 5350 60  0001 C CNN
F 3 "~" H 2600 5350 60  0000 C CNN
F 4 "MX Alps or compatible switch" H -1600 2550 60  0001 C CNN "Description"
	1    2600 5350
	-1   0    0    -1  
$EndComp
$Comp
L SW S6:1_3
U 1 1
P 2600 5250
F 0 "S6:1_3" H 2600 5350 60  0000 C CNN
F 1 "SW" H 2600 5200 60  0000 C CNN
F 2 "prettylib:MXALPS2" H 2600 5250 60  0001 C CNN
F 3 "~" H 2600 5250 60  0000 C CNN
F 4 "MX Alps or compatible switch" H -1600 2450 60  0001 C CNN "Description"
	1    2600 5250
	-1   0    0    -1  
$EndComp
Wire Wire Line
	2400 5250 2400 5450
Connection ~ 2400 5350
$Comp
L SW S6:4_2
U 1 1
P 4700 5350
F 0 "S6:4_2" H 4700 5450 60  0000 C CNN
F 1 "SW" H 4700 5300 60  0000 C CNN
F 2 "prettylib:MXALPS2" H 4700 5350 60  0001 C CNN
F 3 "~" H 4700 5350 60  0000 C CNN
F 4 "MX Alps or compatible switch" H 500 2550 60  0001 C CNN "Description"
	1    4700 5350
	-1   0    0    -1  
$EndComp
$Comp
L SW S6:4_3
U 1 1
P 4700 5250
F 0 "S6:4_3" H 4700 5350 60  0000 C CNN
F 1 "SW" H 4700 5200 60  0000 C CNN
F 2 "prettylib:MXALPS2" H 4700 5250 60  0001 C CNN
F 3 "~" H 4700 5250 60  0000 C CNN
F 4 "MX Alps or compatible switch" H 500 2450 60  0001 C CNN "Description"
	1    4700 5250
	-1   0    0    -1  
$EndComp
Wire Wire Line
	4500 5250 4500 5450
Connection ~ 4500 5350
Connection ~ 2800 5450
Connection ~ 2800 5350
Connection ~ 2800 5250
Connection ~ 3500 5450
Connection ~ 4200 5450
Connection ~ 4900 5450
Connection ~ 4900 5350
Connection ~ 4900 5250
Text Label 4250 9150 0    60   ~ 0
Row6
Wire Wire Line
	4250 8150 5200 8150
Connection ~ 3100 5850
Connection ~ 3800 5850
Connection ~ 4200 4700
$EndSCHEMATC
